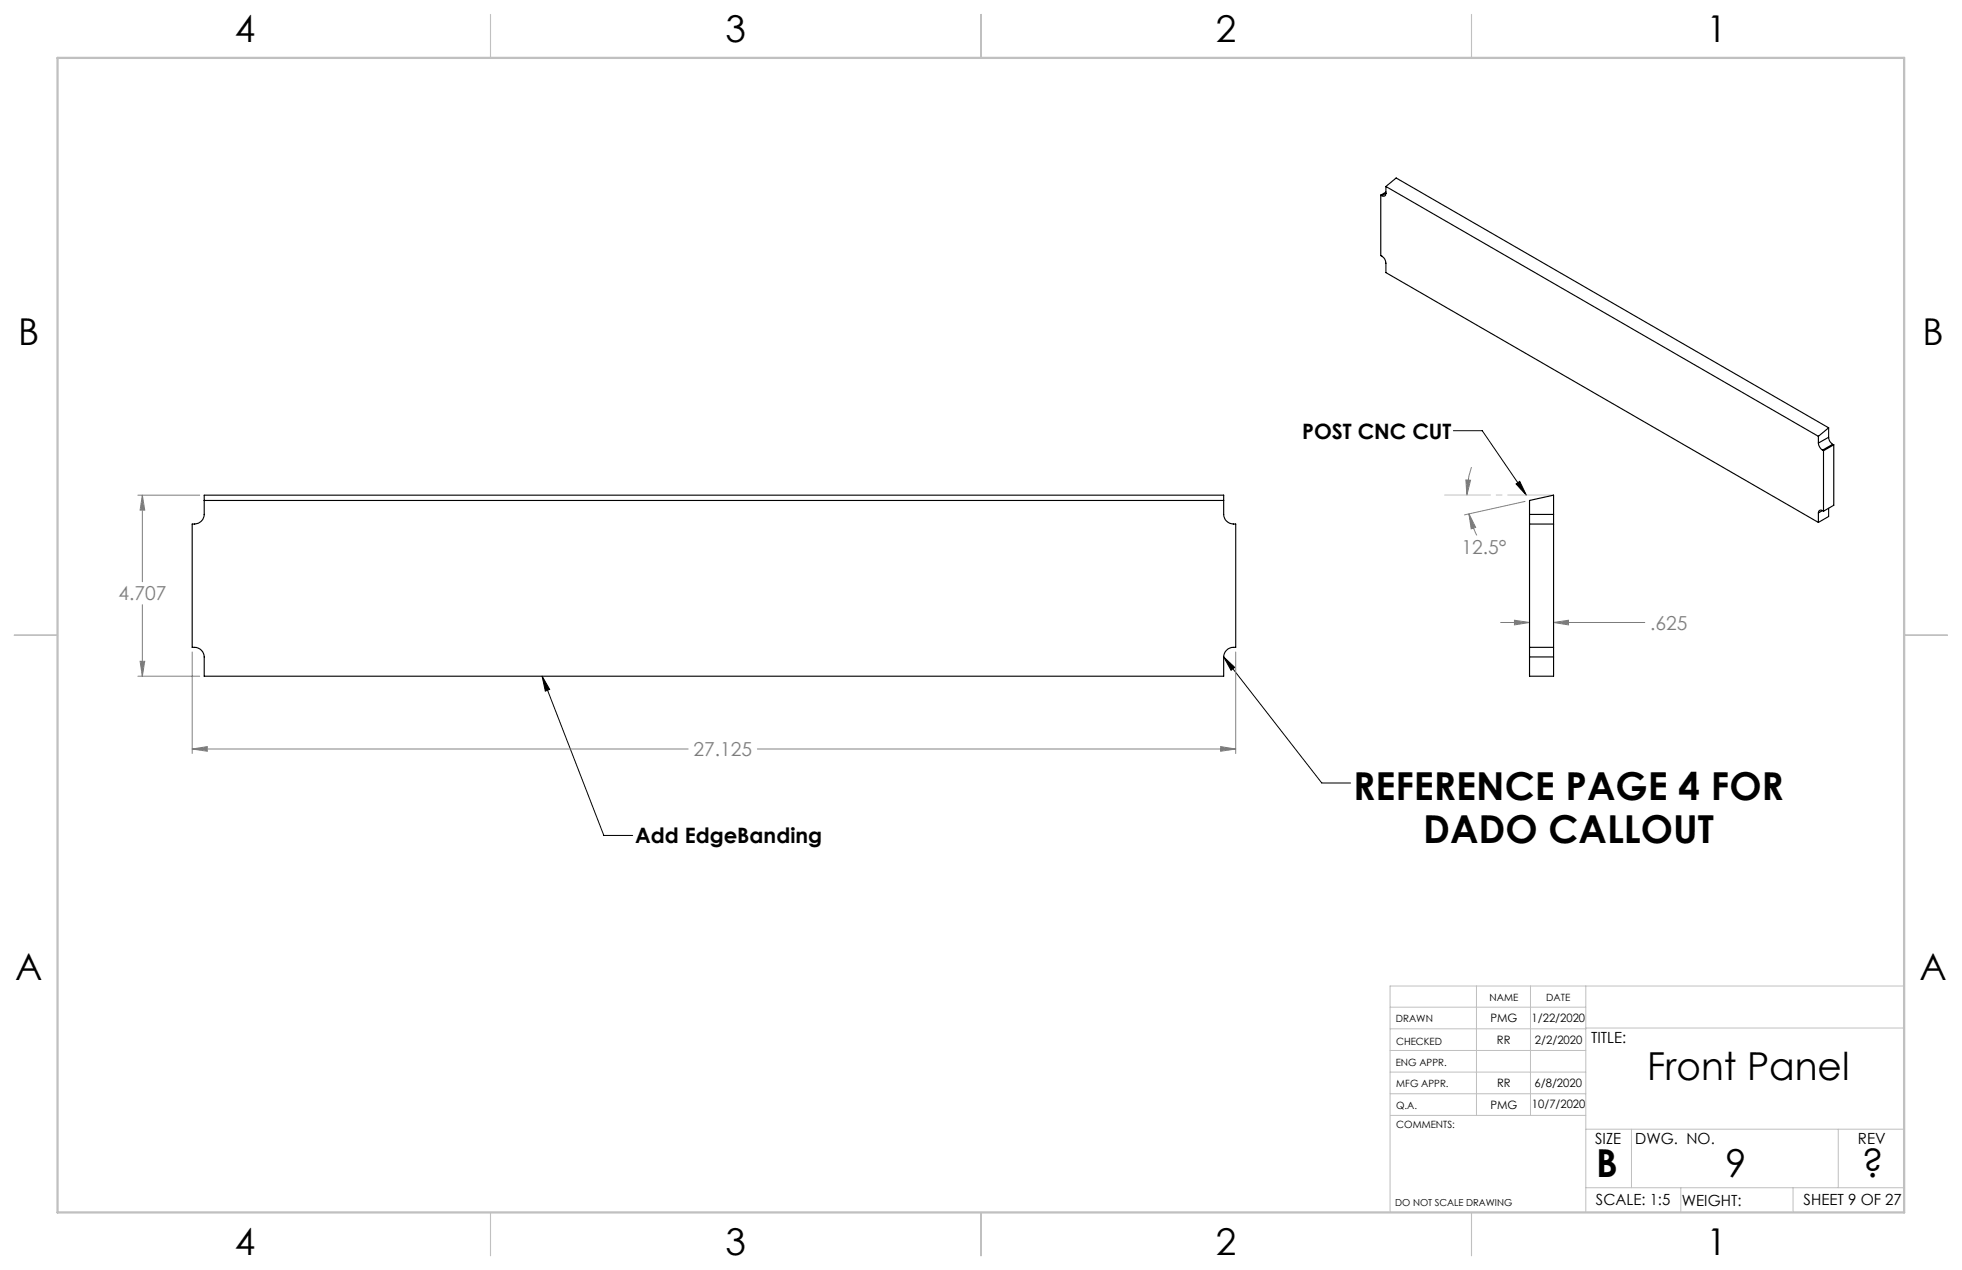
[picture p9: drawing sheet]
<svg xmlns="http://www.w3.org/2000/svg" width="432mm" height="279mm" viewBox="0 0 432 279" stroke-linecap="round" stroke-linejoin="round" font-family="sans-serif">
<path d="M319.9 94.8h6.3l9.7 14.1M333.7 106.5l.8-.6 1.4 3zM119.3 148.8l1.7 2.9-1 .3zM119.3 148.8l13.6 35h6.3M269.3 144.5l21.6 27.8h6.4M269.3 144.5l2.4 2.3-.8 .7z" fill="none" stroke="#000" stroke-width=".22"/>
<g fill="none" stroke="#808080" stroke-width=".22">
<path d="M30.3 108.9h13.7M31.3 108.9l.6 3.3h-1.1zM31.3 108.9v19.1M322.6 105.6l1 .1-.8 3.2zM323.3 113l1.5 3-1 .3zM323.3 113a19.3 19.3 0 0 0 1.7 4.8M323.8 102.8l-.5 1.8-.3 1.8-.2 2.5M335.6 110.3l-13.3 3M31.3 133v15.8M330.3 136.9h6.3M333.3 136.5l3.3 .4-3.3 .6zM341.9 136.9l3.3-.4v1z"/>
<path d="M341.9 136.9h20.1M30.3 148.8h13.7M30.8 145.5h1.1l-.6 3.3zM42.3 143.4v22.4M272 143.4v22.4M42.3 164.8l3.3-.5v1zM42.3 164.8h109.1M166.7 164.8h105.3M268.6 164.3l3.4 .5-3.4 .5z"/>
</g>
<path d="M341.9 108.9h-24" fill="none" stroke="#c0c0c0" stroke-width=".22" stroke-dasharray="15.2 1.3 1.3 1.3" stroke-dashoffset="5.2"/>
<g fill="none" stroke="#c0c0c0" stroke-width=".22">
<path d="M324.9 216.9v28.5M336.8 216.9v28.5M349 216.9v49.8M419.1 216.9h-113.2v49.8M305.9 231.1h43.1M305.9 226.3h43.1M305.9 221.6h43.1M305.9 235.9h43.1M349 226.2h70.1M305.9 240.6h43.1M306 245.4h43M349 248.4h70.1"/>
<path d="M359.1 248.4v12.9M404.6 248.4v12.9M349 261.3h70.1M369.9 261.3v5.4M394.6 261.3v5.4"/>
</g>
<path d="M108 3.2v9.5M215.9 3.2v9.5M323.8 3.2v9.5M3.1 139.7h9.6M419.1 139.7h9.5M108 266.7v9.6M215.9 266.7v9.6M323.8 266.7v9.6" fill="none" stroke="#c0c0c0" stroke-width=".25"/>
<path d="M12.7 12.7h406.4v254h-406.4z" fill="none" stroke="#c0c0c0" stroke-width=".5"/>
<g fill="#000">
<path d="M269.3 144.5l2.4 2.3-.8 .7z"/>
<path d="M119.3 148.8l1.7 2.9-1 .3zM333.7 106.5l.8-.6 1.4 3z"/>
</g>
<g fill="#808080">
<path d="M322.6 105.6l1 .1-.8 3.2zM323.3 113l1.5 3-1 .3z"/>
<path d="M42.3 164.8l3.3-.5v1zM268.6 164.3l3.4 .5-3.4 .5zM30.8 145.5h1.1l-.6 3.3zM31.3 108.9l.6 3.3h-1.1zM333.3 136.5l3.3 .4-3.3 .6zM341.9 136.9l3.3-.4v1z"/>
</g>
<g fill="none" stroke="#000" stroke-width=".25">
<path d="M303.9 42.9v13.3a1.83 1.83 0 0 1 1.1 1.7v2.1l95.2 54.9M303.9 42.9l.2 .1M305 42.5a.53 .53 0 0 1-.2 .6 .53 .53 0 0 1-.7-.1M305 41v1.5M305 41l95.2 55M305 41l2.3-1.8 95.1 54.9M305 42.3l-1.1 .6M305 42.5l-.9 .5M400.2 97.5a2.08 2.08 0 0 0 .9 1.5M400.2 96v1.5M401.1 99l.2 .2M401.3 99.2v13.3"/>
<path d="M402.4 96.2a1.91 1.91 0 0 0 .9 1.6M402.4 94.1v2.1M402.4 96.2l-2.2 1.3M402.4 94.1l-2.2 1.9M403.3 97.8l-2.2 1.2M403.3 97.8l.3 .1M403.6 97.9l-2.3 1.3M403.6 97.9v13.3l-2.3 1.3M44.9 108.9h224.4v4.3a2.24 2.24 0 0 0 2.7 2.1v27.1a2.22 2.22 0 0 0-2.7 2.1v4.3h-224.4v-4.3a2.24 2.24 0 0 0-2.6-2.1v-27.1a2.27 2.27 0 0 0 2.6-2.1zM44.9 110.1h224.4M336.6 113.2v2.1M336.6 115.3h5.3"/>
<path d="M336.6 113.2v-3.1l5.3-1.2v4.3M336.6 115.3v27.1M336.6 113.2h5.3M341.9 113.2v2.1M341.9 115.3v27.1M400.2 112.9v2M401.1 112.3a.58 .58 0 0 0-.6 0 .58 .58 0 0 0-.3 .6M401.1 112.3l.2 .2M401.1 112.3l-.9 .6M402.4 111.8v1.8l-2.2 1.3M336.6 142.4v2.1M336.6 142.4h5.3"/>
<path d="M336.6 144.5v4.3h5.3v-4.3M336.6 144.5h5.3M341.9 142.4v2.1"/>
</g>
<g font-size="8.5">
<text x="297.8" y="176.1">REFERENCE PAGE 4 FOR</text>
<text x="313.2" y="185.5">DADO CALLOUT</text>
<text x="362.5" y="237.7">Front Panel</text>
<text x="351.3" y="259">B</text>
<text x="379.7" y="258.9">9</text>
<text x="409.8" y="258.9">?</text>
</g>
<g font-size="8.1">
<text x="51.7" y="9.3">4</text>
<text x="159.7" y="9.3">3</text>
<text x="267.6" y="9.3">2</text>
<text x="375.6" y="9.3">1</text>
<text x="4" y="76">B</text>
<text x="423.1" y="76">B</text>
<text x="3.3" y="215.7">A</text>
<text x="422.4" y="215.7">A</text>
<text x="51.7" y="276">4</text>
<text x="159.7" y="276">3</text>
<text x="267.6" y="276">2</text>
<text x="375.6" y="276">1</text>
</g>
<g font-size="4.7">
<text x="286.6" y="96.5">POST CNC CUT</text>
<text x="139.8" y="185.5">Add EdgeBanding</text>
</g>
<g font-size="4.2" fill="#808080">
<text x="321.7" y="121.9">12.5°</text>
<text x="26.1" y="132.1">4.707</text>
<text x="363.2" y="138.5">.625</text>
<text x="152.6" y="166.4">27.125</text>
</g>
<g font-size="3.4">
<text x="350.2" y="229.5">TITLE:</text>
<text x="351.1" y="251.6">SIZE</text>
<text x="359.9" y="251.6">DWG. NO.</text>
<text x="408.9" y="251.7">REV</text>
<text x="351.2" y="265.2">SCALE: 1:5</text>
<text x="370.1" y="265.3">WEIGHT:</text>
<text x="396.9" y="265.2">SHEET 9 OF 27</text>
</g>
<g font-size="2.5">
<text x="328" y="224.8">PMG</text>
<text x="337.1" y="224.9">1/22/2020</text>
<text x="329.5" y="229.6">RR</text>
<text x="337.8" y="229.7">2/2/2020</text>
<text x="329.5" y="239.1">RR</text>
<text x="337.7" y="239.1">6/8/2020</text>
<text x="328" y="243.9">PMG</text>
<text x="337.2" y="243.8">10/7/2020</text>
</g>
<g font-size="2.2">
<text x="327.8" y="220.1">NAME</text>
<text x="340.3" y="220.2">DATE</text>
<text x="307.2" y="224.9">DRAWN</text>
<text x="307.3" y="229.8">CHECKED</text>
<text x="307.2" y="234.5">ENG APPR.</text>
<text x="307.3" y="239.2">MFG APPR.</text>
<text x="307.3" y="243.9">Q.A.</text>
<text x="307.3" y="248.1">COMMENTS:</text>
</g>
<text font-size="2.1" x="307.1" y="265.2">DO NOT SCALE DRAWING</text>
</svg>
